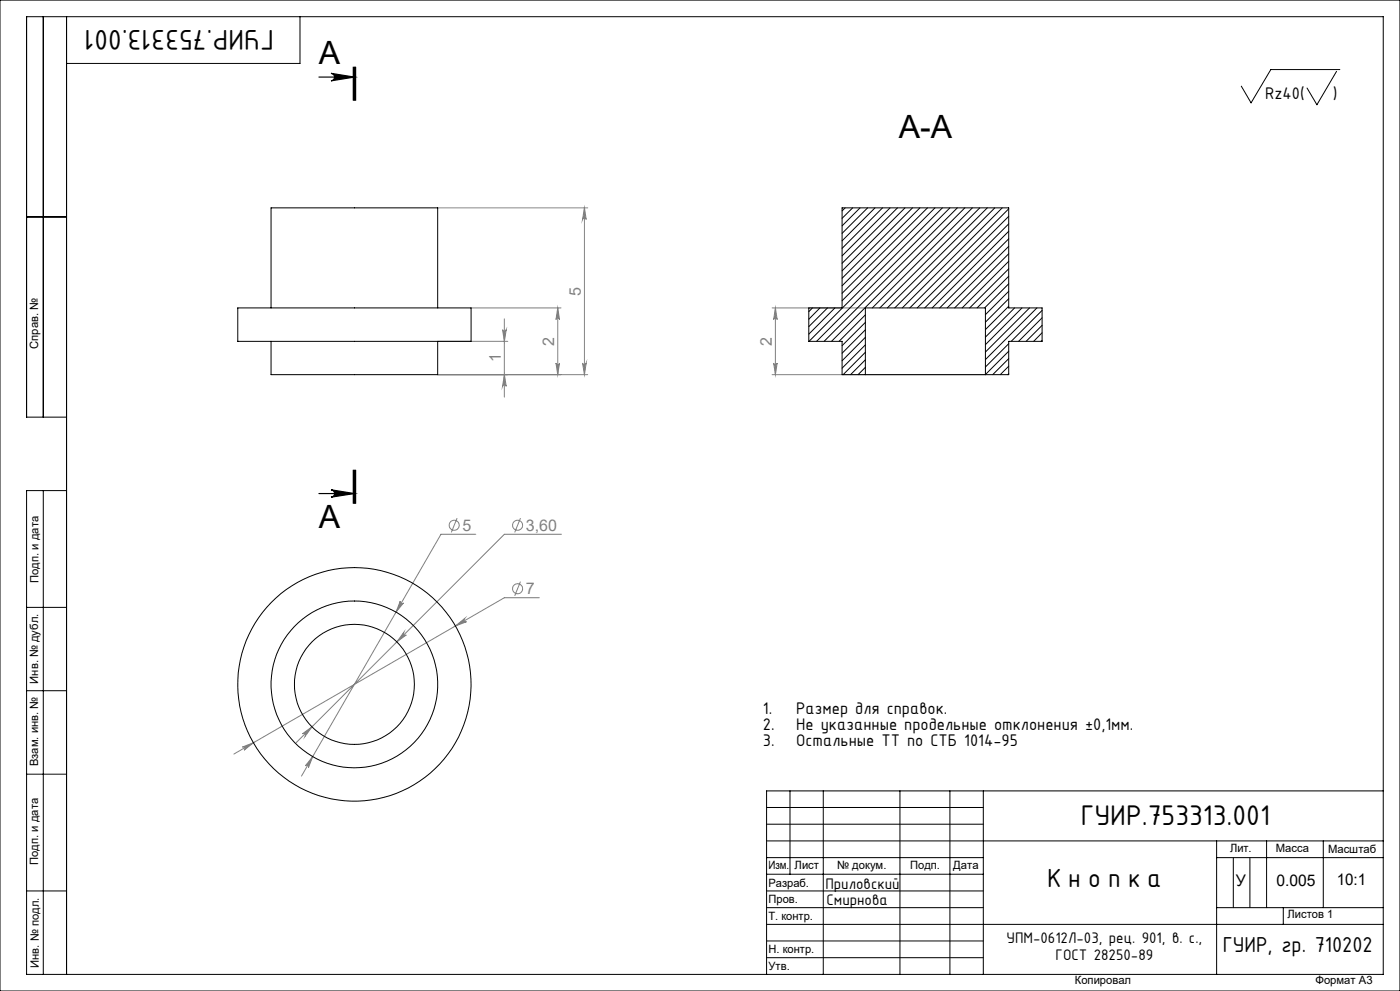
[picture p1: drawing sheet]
<svg xmlns="http://www.w3.org/2000/svg" width="420mm" height="297mm" viewBox="0 0 420 297" stroke-linecap="round" stroke-linejoin="round" font-family="sans-serif">
<g fill="none" stroke="#808080" stroke-width=".3">
<path d="M131.3 62.3h45M175.3 62.3v50M175.3 62.3l.6 3.5a.55 .55 0 0 0-.6-.5 .55 .55 0 0 0-.5 .5zM141.3 92.3h27M150.8 98.8a.55 .55 0 0 0 .5 .5 .55 .55 0 0 0 .6-.5l-.6 3.5zM151.3 95.6v23.4M167.3 92.3v20M167.3 92.3l.6 3.5a.53 .53 0 0 0-.6-.5 .53 .53 0 0 0-.5 .5zM231.6 92.3h28M232.6 92.3v20M232.6 92.3l.6 3.5a.53 .53 0 0 0-.6-.5 .53 .53 0 0 0-.5 .5zM131.3 112.3h45"/>
<path d="M131.3 102.3h21M151.3 112.3l.6 3.5a.55 .55 0 0 0-.6-.5 .55 .55 0 0 0-.5 .5zM166.8 108.8a.53 .53 0 0 0 .5 .5 .53 .53 0 0 0 .6-.5l-.6 3.5zM174.8 108.8a.55 .55 0 0 0 .5 .5 .55 .55 0 0 0 .6-.5l-.6 3.5zM231.6 112.3h64M232.1 108.8a.53 .53 0 0 0 .5 .5 .53 .53 0 0 0 .6-.5l-.6 3.5zM137.1 155.3l-1.7 4.3M156.1 155.3l-1.7 4.3M142.7 160.1h-10.4l-41.8 72.5M156.1 174.3l-1.7 4.3M161.8 179.1h-10.5l-81.1 46.9M168.5 160.1h-17.2l-62.5 62.5"/>
<path d="M120.1 180.2a.55 .55 0 0 0 .2 .7 .55 .55 0 0 0 .7-.2l-2.2 2.7zM121.1 189.5a.54 .54 0 0 0 0 .8 .54 .54 0 0 0 .8 0l-2.8 2.1zM136.6 187.6l2.8-2.2a.55 .55 0 0 0-.2 .7 .55 .55 0 0 0 .7 .2zM90.7 219.9l2.9-2.1-2.1 2.9a.55 .55 0 0 0 0-.8 .55 .55 0 0 0-.8 0zM72.7 223.9l3.3-1.3-2.8 2.2a.53 .53 0 0 0 .2-.7 .53 .53 0 0 0-.7-.2zM93.8 226.8l-1.3 3.2a.53 .53 0 0 0-.2-.6 .53 .53 0 0 0-.7 .1z"/>
<circle cx="136.3" cy="157.4" r="1.5"/>
<circle cx="155.3" cy="157.4" r="1.5"/>
<circle cx="155.3" cy="176.5" r="1.51"/>
</g>
<path d="M95.7 23.1h10.6M99.3 22l7 1.1-7 1.1a1.13 1.13 0 0 0 1.1-1.1 1.13 1.13 0 0 0-1.1-1.1zM106 20.1v10zM106.3 20.1v10M106.7 20.1v10M95.7 147.9h10.6M99.3 146.8l7 1.1-7 1.1a1.11 1.11 0 0 0 1.1-1.1 1.11 1.11 0 0 0-1.1-1.1zM106 140.9v10M106.3 140.9v10M106.7 140.9v10" fill="none" stroke="#000" stroke-width=".35"/>
<g fill="none" stroke="#000" stroke-width=".3">
<path d="M0 0h420v297h-420zM13 5v120M20 5v287M90 5v14h-70M401 21.4l-5.9 10-3-5M402 20.8h-20.8l-5.9 10-2.9-5M8 65h12M20 125h-12v-120h407v287h-407v-145h12M13 147v145M8 182h12M8 207h12M8 232h12"/>
<path d="M237 237v25M247 237v55M270 237v55M285 237v55M295 237v55M415 237h-185v55M230 257h65M230 242h65M230 247h65M230 252h185M365 252v40M365 257h50"/>
<path d="M370 257v15M375 257v15M380 252v20M397 252v20M8 267h12M230 262h65M230 267h65M230 272h65M230 277h185M365 272h50M385 272v5M230 282h65"/>
<path d="M230 287h65"/>
</g>
<path d="M99.3 146.8l7 1.1-7 1.1a1.11 1.11 0 0 0 1.1-1.1 1.11 1.11 0 0 0-1.1-1.1zM99.3 22l7 1.1-7 1.1a1.13 1.13 0 0 0 1.1-1.1 1.13 1.13 0 0 0-1.1-1.1z" fill="#000"/>
<g fill="#808080">
<path d="M232.6 92.3l.6 3.5a.53 .53 0 0 0-.6-.5 .53 .53 0 0 0-.5 .5zM232.1 108.8a.53 .53 0 0 0 .5 .5 .53 .53 0 0 0 .6-.5l-.6 3.5z"/>
<path d="M90.7 219.9a.55 .55 0 0 1 .8 0 .55 .55 0 0 1 0 .8l2.1-2.9zM121.1 189.5l-2 2.9 2.8-2.1a.54 .54 0 0 1-.8 0 .54 .54 0 0 1 0-.8zM93.8 226.8l-2.2 2.7a.53 .53 0 0 1 .7-.2 .53 .53 0 0 1 .2 .7zM120.1 180.2l-1.3 3.2 2.2-2.7a.55 .55 0 0 1-.7 .2 .55 .55 0 0 1-.2-.7zM72.7 223.9a.53 .53 0 0 1 .7 .2 .53 .53 0 0 1-.2 .7l2.8-2.2zM136.6 187.6l3.3-1.3a.56 .56 0 0 1-.7-.2 .56 .56 0 0 1 .2-.7z"/>
<path d="M151.3 112.3l.6 3.5a.55 .55 0 0 0-.6-.5 .55 .55 0 0 0-.5 .5zM150.8 98.8a.55 .55 0 0 0 .5 .5 .55 .55 0 0 0 .6-.5l-.6 3.5zM166.8 108.8a.53 .53 0 0 0 .5 .5 .53 .53 0 0 0 .6-.5l-.6 3.5zM167.3 92.3l.6 3.5a.53 .53 0 0 0-.6-.5 .53 .53 0 0 0-.5 .5zM174.8 108.8a.55 .55 0 0 0 .5 .5 .55 .55 0 0 0 .6-.5l-.6 3.5zM175.3 62.3l.6 3.5a.55 .55 0 0 0-.6-.5 .55 .55 0 0 0-.5 .5z"/>
</g>
<g fill="none" stroke="#000" stroke-width=".3">
<path d="M253.5 62.3l-.9 .9M255.8 62.3l-3.2 3.1M258 62.3l-5.4 5.4M260.3 62.3l-7.7 7.7M262.5 62.3l-9.9 9.9M264.8 62.3l-12.2 12.1M267 62.3l-14.4 14.4M269.2 62.3l-16.6 16.6M271.5 62.3l-18.9 18.9M273.8 62.3l-21.2 21.1M276 62.3l-23.4 23.4M278.2 62.3l-25.6 25.6"/>
<path d="M280.5 62.3l-27.9 27.8M282.7 62.3l-40 40M285 62.3l-40 40M287.2 62.3l-40 40M289.5 62.3l-40.1 40M291.7 62.3l-30 30M293.9 62.3l-30 30M296.2 62.3l-30 30M298.5 62.3l-30.1 30M300.7 62.3l-30 30M302.6 62.6l-29.7 29.7M302.6 64.8l-27.4 27.5"/>
<path d="M302.6 67.1l-25.2 25.2M302.6 69.3l-23 23M302.6 71.6l-20.7 20.7M302.6 73.8l-18.4 18.5M302.6 76.1l-16.2 16.2M302.6 78.3l-14 14M71.3 92.3h70v10h-70zM81.3 92.3v-30h50v30M243.7 92.3l-1.1 1.1M246 92.3l-3.4 3.4M248.2 92.3l-5.6 5.6M250.5 92.3l-7.9 7.9"/>
<path d="M259.6 94.4l-7.9 7.9M259.6 96.6l-7 7M259.6 98.8l-7 7.1M302.6 80.6l-11.7 11.7M302.6 82.8l-9.5 9.5M302.6 85.1l-7.2 7.2M302.6 87.3l-7 7M302.6 89.5l-7 7.1M302.6 91.8l-7 7M304.4 92.3l-8.8 8.7M306.6 92.3l-11 11M308.9 92.3l-13.3 13.2"/>
<path d="M311.1 92.3l-15.5 15.5M312.6 93l-9.2 9.3M312.6 95.2l-7 7.1M312.6 97.5l-4.8 4.8M312.6 99.7l-2.5 2.6M81.3 102.3v10h50v-10M259.6 112.3h36M259.6 112.3h-7v-10h-10v-10h10v-30h50v30h10v10h-10v10h-7M259.6 112.3v-20h36v20M259.6 101.1l-7 7M259.6 103.4l-7 6.9M259.6 105.6l-6.7 6.7"/>
<path d="M259.6 107.8l-4.4 4.5M259.6 110.1l-2.2 2.2M302.6 103l-7 7M302.6 105.3l-7 7M302.6 107.5l-4.8 4.8M302.6 109.7l-2.5 2.6M302.6 112l-.3 .3M312.6 102l-.3 .3"/>
<circle cx="106.3" cy="205.1" r="25"/>
<circle cx="106.3" cy="205.1" r="18"/>
<circle cx="106.3" cy="205.1" r="35"/>
</g>
<g font-size="9.6">
<text x="95.7" y="19.3">A</text>
<text x="269.6" y="41.4">A-A</text>
<text x="95.7" y="158.3">A</text>
</g>
<g font-size="9.2">
<text x="82.1" y="8.9" transform="rotate(-180 82.1 8.9)">ГУИР.753313.001</text>
<text x="324.2" y="247.4">ГУИР.753313.001</text>
</g>
<text font-size="8.5" x="313.3" y="266">Кнопка</text>
<text font-size="7" x="366.8" y="285.4">ГУИР, гр. 710202</text>
<g font-size="5.4">
<text x="379.5" y="29.6">Rz40(</text>
<text x="399.8" y="29.6">)</text>
<text x="228.9" y="213.9">1.</text>
<text x="238.9" y="213.9">Размер для справок.</text>
<text x="228.9" y="218.8">2.</text>
<text x="238.9" y="218.8">Не указанные продельные отклонения ±0,1мм.</text>
<text x="228.9" y="223.7">3.</text>
<text x="238.9" y="223.7">Остальные ТТ по СТБ 1014-95</text>
</g>
<g font-size="4.9">
<text x="247.6" y="266.4">Приловский</text>
<text x="247.9" y="271.3">Смирнова</text>
<text x="302" y="282.7">УПМ-0612Л-03, рец. 901, в. с.,</text>
<text x="316.7" y="287.7">ГОСТ 28250-89</text>
</g>
<g font-size="4.8" fill="#808080">
<text x="174.3" y="88.6" transform="rotate(-90 174.3 88.6)">5</text>
<text x="166.3" y="103.6" transform="rotate(-90 166.3 103.6)">2</text>
<text x="231.6" y="103.6" transform="rotate(-90 231.6 103.6)">2</text>
<text x="150.3" y="108.6" transform="rotate(-90 150.3 108.6)">1</text>
<text x="138.8" y="159">5</text>
<text x="157.8" y="159">3,60</text>
<text x="157.8" y="178">7</text>
</g>
<g font-size="4.8">
<text x="370.7" y="265.6">У</text>
<text x="383" y="265.6">0.005</text>
<text x="401" y="265.3">10:1</text>
</g>
<g font-size="3.4">
<text x="11.5" y="104.5" transform="rotate(-90 11.5 104.5)">Справ. №</text>
<text x="11.6" y="174.7" transform="rotate(-90 11.6 174.7)">Подп. и дата</text>
<text x="11.4" y="204.9" transform="rotate(-90 11.4 204.9)">Инв. № дубл.</text>
<text x="11.4" y="229.6" transform="rotate(-90 11.4 229.6)">Взам. инв. №</text>
<text x="369" y="255.5">Лит.</text>
<text x="382.8" y="255.5">Масса</text>
<text x="398.4" y="255.6">Масштаб</text>
<text x="11.4" y="259.2" transform="rotate(-90 11.4 259.2)">Подп. и дата</text>
<text x="230.5" y="260.5">Изм.</text>
<text x="238.4" y="260.4">Лист</text>
<text x="251.1" y="260.4">№ докум.</text>
<text x="273" y="260.4">Подп.</text>
<text x="286" y="260.4">Дата</text>
<text x="230.5" y="265.7">Разраб.</text>
<text x="230.5" y="275.7">Т. контр.</text>
<text x="230.6" y="270.7">Пров.</text>
<text x="386.3" y="275.2">Листов 1</text>
<text x="230.6" y="285.7">Н. контр.</text>
<text x="11.6" y="290" transform="rotate(-90 11.6 290)">Инв. № подл.</text>
<text x="230.6" y="290.7">Утв.</text>
<text x="322.5" y="295">Копировал</text>
<text x="394.6" y="295">Формат А3</text>
</g>
</svg>
